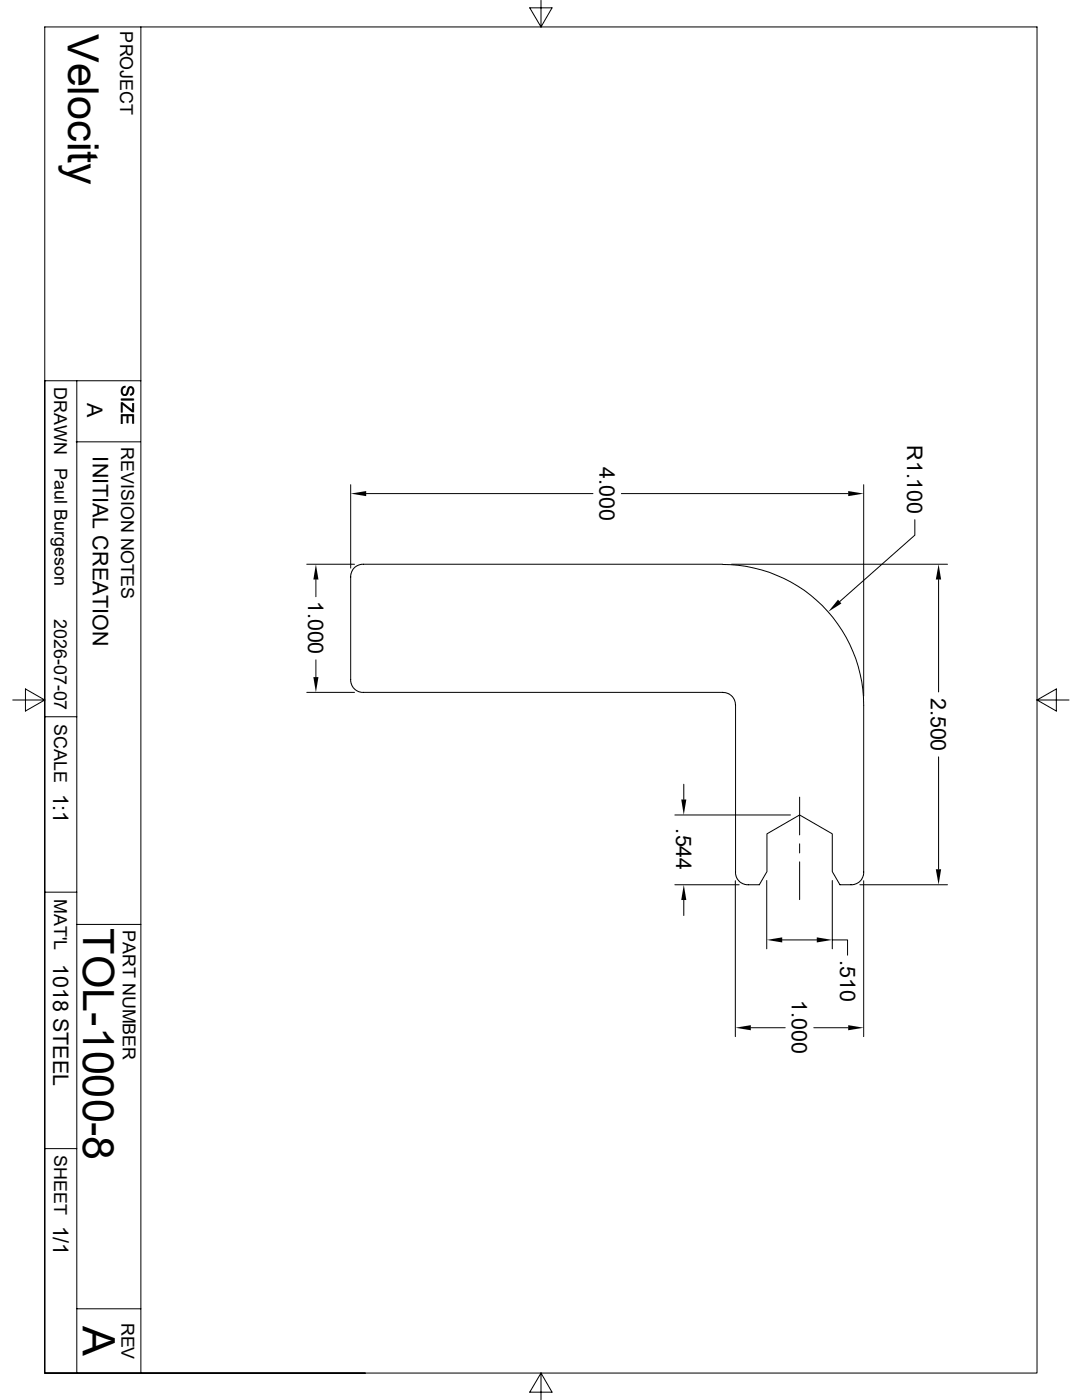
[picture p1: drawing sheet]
<svg xmlns="http://www.w3.org/2000/svg" width="216mm" height="279mm" viewBox="0 0 216 279" stroke-linecap="round" stroke-linejoin="round" font-family="sans-serif">
<g fill="none" stroke="#000" stroke-width=".2">
<path d="M8.9 5.4h198v268.6h-198zM28.1 5.4v268.6M107.9 0v5.4l2.3-3.8h-4.5l2.2 3.8M15.3 76v198M28.1 76h-19.2v198h64M15.2 88.2h12.8M70 96.7v16.7M73.1 98.5h45.2M124 98.5h45.2M172.3 96.7v42.2M61.2 112.6h9.5M63 115.7v3.4"/>
<path d="M144.2 112.6h-72.3l-.9 .4-.5 .5-.5 1.3v21.5l.4 .8 .5 .5 1.2 .6h72.2l1.2 .3 1 1.1 .3 1v33.9l.3 .9 .6 .7 1.2 .5h2.6l1.5-2.7v-7.5l6.6-3.8 6.5 3.8v7.5l1.5 2.7 2.8-.1 .9-.4 .7-.6 .3-1.1v-33.6a28.1 28.1 0 0 0-28.1-28.2M146 112.6h43.1M182.5 103.7v3.1l-14.9 13.3M187.3 115.7v22.4M2.5 139.7h6.4l-3.8 2.2v-4.4l3.8 2.2M61.2 138.2h9.5M63 131.7v3.4M206.9 139.7l3.9-2.2v4.4l-3.9-2.2h6.4M8.9 143h6.4M136.4 156.5v3.1M159.6 159.1v7.5M187.3 151v22.5"/>
<path d="M8.9 178.1h6.4M134.7 176.6h12.8M134.7 162.6h23M136.4 179.6v3.1M146.7 175.8v31.1M153 175.7v13.7M159.6 168.4v1.8M159.6 172v7.5M166.1 175.7v13.7M171.6 176.6h17.5M172.3 175.8v31.1M15.3 184.5h12.8"/>
<path d="M156.1 187.6h6.9M166.1 187.6h3v3M149.8 205.1h6.9M162.4 205.1h6.8M8.9 229.2h6.4M15.3 261.2h12.8M107.9 274l-2.2 3.8h4.5l-2.3-3.8v5.4"/>
</g>
<g fill="#000">
<path d="M70 98.5l3.1-.5v1zM169.2 98l3.1 .5-3.1 .5zM63 112.6l.5 3.1h-1zM187.3 112.6l.5 3.1h-1.1zM62.5 135.1h1l-.5 3.1zM167.2 119.7l.7 .7-2.6 1.7zM135.9 159.6h1l-.5 3zM136.4 176.6l.5 3h-1zM186.7 173.5h1.1l-.5 3.1zM153 187.6l3.1-.5v1zM163 187.1l3.1 .5-3.1 .5zM146.7 205.1l3.1-.5v1z"/>
<path d="M169.2 204.6l3.1 .5-3.1 .5z"/>
</g>
<text font-size="8.9" x="16.5" y="264.6" transform="rotate(90 16.5 264.6)">A</text>
<g font-size="8.6">
<text x="13.5" y="6.8" transform="rotate(90 13.5 6.8)">Velocity</text>
<text x="16.6" y="185.3" transform="rotate(90 16.6 185.3)">TOL-1000-8</text>
</g>
<g font-size="4.3">
<text x="17.4" y="80.5" transform="rotate(90 17.4 80.5)">A</text>
<text x="181" y="88.8" transform="rotate(90 181 88.8)">R1.100</text>
<text x="18.5" y="91.1" transform="rotate(90 18.5 91.1)">INITIAL CREATION</text>
<text x="119.6" y="93.2" transform="rotate(90 119.6 93.2)">4.000</text>
<text x="61.5" y="119.9" transform="rotate(90 61.5 119.9)">1.000</text>
<text x="185.8" y="139.2" transform="rotate(90 185.8 139.2)">2.500</text>
<text x="10.6" y="158.4" transform="rotate(90 10.6 158.4)">1:1</text>
<text x="134.9" y="165.3" transform="rotate(90 134.9 165.3)">.544</text>
<text x="167.6" y="191.5" transform="rotate(90 167.6 191.5)">.510</text>
<text x="10.6" y="192.4" transform="rotate(90 10.6 192.4)">1018 STEEL</text>
<text x="158" y="199.6" transform="rotate(90 158 199.6)">1.000</text>
<text x="10.6" y="244.6" transform="rotate(90 10.6 244.6)">1/1</text>
</g>
<g font-size="3.6">
<text x="24" y="6.3" transform="rotate(90 24 6.3)">PROJECT</text>
<text x="10.8" y="77.3" transform="rotate(90 10.8 77.3)">DRAWN</text>
<text x="24.2" y="76.9" transform="rotate(90 24.2 76.9)">SIZE</text>
<text x="24.2" y="89.1" transform="rotate(90 24.2 89.1)">REVISION NOTES</text>
<text x="10.9" y="93.4" transform="rotate(90 10.9 93.4)">Paul Burgeson</text>
<text x="10.8" y="123.5" transform="rotate(90 10.8 123.5)">2026-07-07</text>
<text x="10.8" y="144.5" transform="rotate(90 10.8 144.5)">SCALE</text>
<text x="10.8" y="179.4" transform="rotate(90 10.8 179.4)">MAT'L</text>
<text x="24.5" y="185.5" transform="rotate(90 24.5 185.5)">PART NUMBER</text>
<text x="10.8" y="230.5" transform="rotate(90 10.8 230.5)">SHEET</text>
<text x="24.3" y="264" transform="rotate(90 24.3 264)">REV</text>
</g>
</svg>
